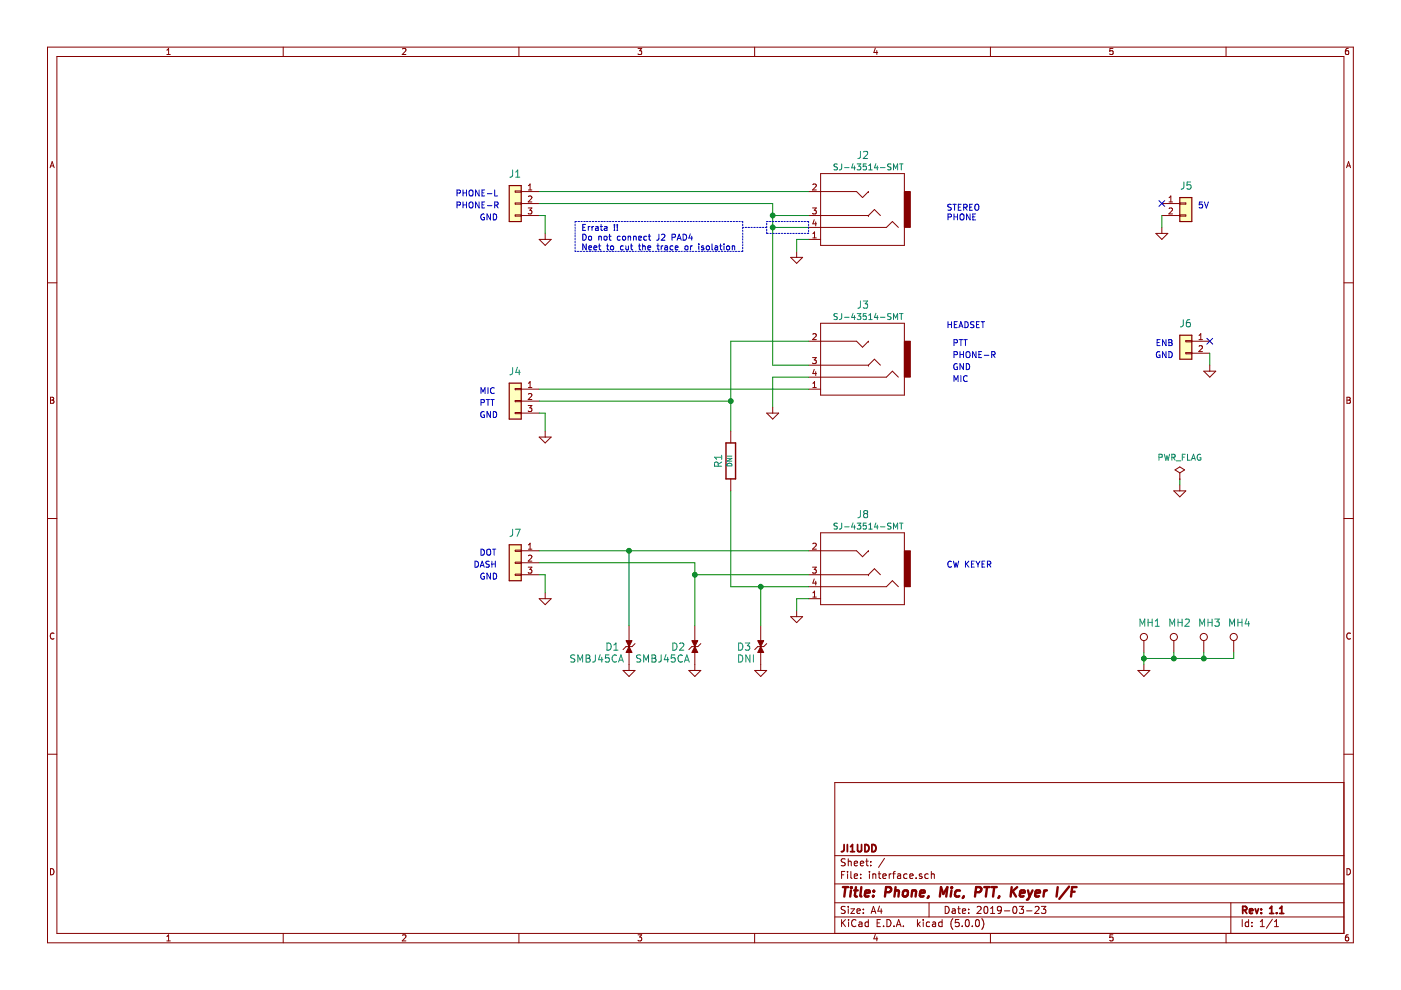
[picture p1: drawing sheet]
EESchema Schematic File Version 4
EELAYER 26 0
EELAYER END
$Descr A4 11693 8268
encoding utf-8
Sheet 1 1
Title "Phone, Mic, PTT, Keyer I/F"
Date "2019-03-23"
Rev "1.1"
Comp "JI1UDD"
Comment1 ""
Comment2 ""
Comment3 ""
Comment4 ""
$EndDescr
Text Notes 10000 1750 0    50   ~ 0
5V
$Comp
L Connector_Generic:Conn_01x02 J5
U 1 1
P 9900 1700
F 0 "J5" H 9850 1850 60  0000 L CNN
F 1 "Conn_01x02" H 9980 1601 50  0001 L CNN
F 2 "SDR-3:PinHeader_1x02_P2.54mm_Vertical" H 10450 1500 39  0001 C CNN
F 3 "~" H 9900 1700 50  0001 C CNN
	1    9900 1700
	1    0    0    -1  
$EndComp
$Comp
L Connector:TestPoint MH1
U 1 1
P 9550 5450
F 0 "MH1" H 9500 5700 60  0000 L CNN
F 1 "TestPoint" H 9608 5479 60  0001 L CNN
F 2 "SDR-3:m3" H 9450 5800 60  0001 L CNN
F 3 "~" H 9750 5450 50  0001 C CNN
	1    9550 5450
	1    0    0    -1  
$EndComp
$Comp
L Connector:TestPoint MH2
U 1 1
P 9800 5450
F 0 "MH2" H 9750 5700 60  0000 L CNN
F 1 "TestPoint" H 9858 5479 60  0001 L CNN
F 2 "SDR-3:m3" H 9700 5800 60  0001 L CNN
F 3 "~" H 10000 5450 50  0001 C CNN
	1    9800 5450
	1    0    0    -1  
$EndComp
$Comp
L Connector:TestPoint MH3
U 1 1
P 10050 5450
F 0 "MH3" H 10000 5700 60  0000 L CNN
F 1 "TestPoint" H 10108 5479 60  0001 L CNN
F 2 "SDR-3:m3" H 9950 5800 60  0001 L CNN
F 3 "~" H 10250 5450 50  0001 C CNN
	1    10050 5450
	1    0    0    -1  
$EndComp
$Comp
L Connector:TestPoint MH4
U 1 1
P 10300 5450
F 0 "MH4" H 10250 5700 60  0000 L CNN
F 1 "TestPoint" H 10358 5479 60  0001 L CNN
F 2 "SDR-3:m3" H 10200 5800 60  0001 L CNN
F 3 "~" H 10500 5450 50  0001 C CNN
	1    10300 5450
	1    0    0    -1  
$EndComp
$Comp
L power:GND #PWR0101
U 1 1
P 9550 5550
F 0 "#PWR0101" H 9550 5550 30  0001 C CNN
F 1 "GND" H 9550 5480 30  0001 C CNN
F 2 "" H 9550 5550 60  0000 C CNN
F 3 "" H 9550 5550 60  0000 C CNN
	1    9550 5550
	1    0    0    -1  
$EndComp
Wire Wire Line
	9550 5550 9550 5500
Wire Wire Line
	9550 5500 9800 5500
Wire Wire Line
	10300 5500 10300 5450
Connection ~ 9550 5500
Wire Wire Line
	9550 5500 9550 5450
Wire Wire Line
	10050 5450 10050 5500
Connection ~ 10050 5500
Wire Wire Line
	10050 5500 10300 5500
Wire Wire Line
	9800 5450 9800 5500
Connection ~ 9800 5500
Wire Wire Line
	9800 5500 10050 5500
$Comp
L power:GND #PWR0106
U 1 1
P 9700 1900
F 0 "#PWR0106" H 9700 1900 30  0001 C CNN
F 1 "GND" H 9700 1830 30  0001 C CNN
F 2 "" H 9700 1900 60  0000 C CNN
F 3 "" H 9700 1900 60  0000 C CNN
	1    9700 1900
	1    0    0    -1  
$EndComp
Wire Wire Line
	9700 1900 9700 1800
$Comp
L power:GND #PWR0108
U 1 1
P 10100 3050
F 0 "#PWR0108" H 10100 3050 30  0001 C CNN
F 1 "GND" H 10100 2980 30  0001 C CNN
F 2 "" H 10100 3050 60  0000 C CNN
F 3 "" H 10100 3050 60  0000 C CNN
	1    10100 3050
	1    0    0    -1  
$EndComp
$Comp
L Connector_Generic:Conn_01x02 J6
U 1 1
P 9900 2850
F 0 "J6" H 9900 3000 60  0000 C CNN
F 1 "Conn_01x02" H 9980 2751 50  0001 L CNN
F 2 "SDR-3:PinHeader_1x02_P2.54mm_Vertical" H 9900 2300 39  0001 C CNN
F 3 "~" H 9900 2850 50  0001 C CNN
	1    9900 2850
	-1   0    0    -1  
$EndComp
Text Notes 9800 2900 2    50   ~ 0
ENB
Text Notes 9800 3000 2    50   ~ 0
GND
$Comp
L power:GND #PWR09
U 1 1
P 5250 5550
F 0 "#PWR09" H 5250 5550 30  0001 C CNN
F 1 "GND" H 5250 5480 30  0001 C CNN
F 2 "" H 5250 5550 60  0000 C CNN
F 3 "" H 5250 5550 60  0000 C CNN
	1    5250 5550
	1    0    0    -1  
$EndComp
$Comp
L SDR-3:TVSANTI D1
U 1 1
P 5250 5400
F 0 "D1" V 5250 5200 60  0000 L CNN
F 1 "SMBJ45CA" V 5350 4900 60  0000 L CNN
F 2 "SDR-3:smbj18ca" V 5750 5400 39  0001 C CNN
F 3 "" H 5575 5450 60  0000 C CNN
	1    5250 5400
	0    1    1    0   
$EndComp
$Comp
L SDR-3:SJ-43514-SMT J8
U 1 1
P 7200 4750
F 0 "J8" H 7250 4300 60  0000 R CNN
F 1 "SJ-43514-SMT" H 7450 4400 50  0000 R CNN
F 2 "SDR-3:SJ-43514-SMT" H 7600 5150 50  0001 R CNN
F 3 "" H 7350 4550 50  0000 C CNN
	1    7200 4750
	-1   0    0    1   
$EndComp
$Comp
L SDR-3:SJ-43514-SMT J3
U 1 1
P 7200 3000
F 0 "J3" H 7250 2550 60  0000 R CNN
F 1 "SJ-43514-SMT" H 7450 2650 50  0000 R CNN
F 2 "SDR-3:SJ-43514-SMT" H 7600 3400 50  0001 R CNN
F 3 "" H 7350 2800 50  0000 C CNN
	1    7200 3000
	-1   0    0    1   
$EndComp
$Comp
L SDR-3:SJ-43514-SMT J2
U 1 1
P 7200 1750
F 0 "J2" H 7250 1300 60  0000 R CNN
F 1 "SJ-43514-SMT" H 7450 1400 50  0000 R CNN
F 2 "SDR-3:SJ-43514-SMT" H 7600 2150 50  0001 R CNN
F 3 "" H 7350 1550 50  0000 C CNN
	1    7200 1750
	-1   0    0    1   
$EndComp
$Comp
L power:GND #PWR06
U 1 1
P 6650 5100
F 0 "#PWR06" H 6650 5100 30  0001 C CNN
F 1 "GND" H 6650 5030 30  0001 C CNN
F 2 "" H 6650 5100 60  0000 C CNN
F 3 "" H 6650 5100 60  0000 C CNN
	1    6650 5100
	1    0    0    -1  
$EndComp
Wire Wire Line
	6750 5000 6650 5000
Wire Wire Line
	6650 5000 6650 5100
$Comp
L power:GND #PWR07
U 1 1
P 5800 5550
F 0 "#PWR07" H 5800 5550 30  0001 C CNN
F 1 "GND" H 5800 5480 30  0001 C CNN
F 2 "" H 5800 5550 60  0000 C CNN
F 3 "" H 5800 5550 60  0000 C CNN
	1    5800 5550
	1    0    0    -1  
$EndComp
$Comp
L SDR-3:TVSANTI D2
U 1 1
P 5800 5400
F 0 "D2" V 5800 5200 60  0000 L CNN
F 1 "SMBJ45CA" V 5900 4900 60  0000 L CNN
F 2 "SDR-3:smbj18ca" V 6300 5400 39  0001 C CNN
F 3 "" H 6125 5450 60  0000 C CNN
	1    5800 5400
	0    1    1    0   
$EndComp
$Comp
L power:GND #PWR08
U 1 1
P 6350 5550
F 0 "#PWR08" H 6350 5550 30  0001 C CNN
F 1 "GND" H 6350 5480 30  0001 C CNN
F 2 "" H 6350 5550 60  0000 C CNN
F 3 "" H 6350 5550 60  0000 C CNN
	1    6350 5550
	1    0    0    -1  
$EndComp
$Comp
L SDR-3:TVSANTI D3
U 1 1
P 6350 5400
F 0 "D3" V 6350 5200 60  0000 L CNN
F 1 "DNI" V 6450 5200 60  0000 L CNN
F 2 "SDR-3:smbj18ca" V 6850 5400 39  0001 C CNN
F 3 "" H 6675 5450 60  0000 C CNN
	1    6350 5400
	0    1    1    0   
$EndComp
Wire Wire Line
	6750 4900 6350 4900
Wire Wire Line
	6350 4900 6350 5225
Wire Wire Line
	6750 4800 5800 4800
Wire Wire Line
	5800 4800 5800 5225
Wire Wire Line
	6750 4600 5250 4600
Wire Wire Line
	5250 4600 5250 5225
$Comp
L Connector_Generic:Conn_01x03 J7
U 1 1
P 4300 4700
F 0 "J7" H 4300 4950 60  0000 C CNN
F 1 "Conn_01x03" H 4220 5016 50  0001 C CNN
F 2 "SDR-3:PinHeader_1x03_P2.54mm_Vertical" H 4220 4925 50  0001 C CNN
F 3 "~" H 4300 4700 50  0001 C CNN
	1    4300 4700
	-1   0    0    -1  
$EndComp
Text Notes 4000 4650 0    50   ~ 0
DOT
Text Notes 3950 4750 0    50   ~ 0
DASH
Text Notes 4000 4850 0    50   ~ 0
GND
Wire Wire Line
	5250 4600 4500 4600
Connection ~ 5250 4600
Wire Wire Line
	5800 4800 5800 4700
Wire Wire Line
	5800 4700 4500 4700
Connection ~ 5800 4800
$Comp
L power:GND #PWR05
U 1 1
P 4550 4950
F 0 "#PWR05" H 4550 4950 30  0001 C CNN
F 1 "GND" H 4550 4880 30  0001 C CNN
F 2 "" H 4550 4950 60  0000 C CNN
F 3 "" H 4550 4950 60  0000 C CNN
	1    4550 4950
	1    0    0    -1  
$EndComp
Wire Wire Line
	4500 4800 4550 4800
Wire Wire Line
	4550 4800 4550 4950
Text Notes 7900 4750 0    50   ~ 0
CW KEYER
$Comp
L Connector_Generic:Conn_01x03 J1
U 1 1
P 4300 1700
F 0 "J1" H 4300 1950 60  0000 C CNN
F 1 "Conn_01x03" H 4220 2016 50  0001 C CNN
F 2 "SDR-3:PinHeader_1x03_P2.54mm_Vertical" H 4220 1925 50  0001 C CNN
F 3 "~" H 4300 1700 50  0001 C CNN
	1    4300 1700
	-1   0    0    -1  
$EndComp
$Comp
L Connector_Generic:Conn_01x03 J4
U 1 1
P 4300 3350
F 0 "J4" H 4300 3600 60  0000 C CNN
F 1 "Conn_01x03" H 4220 3666 50  0001 C CNN
F 2 "SDR-3:PinHeader_1x03_P2.54mm_Vertical" H 4220 3575 50  0001 C CNN
F 3 "~" H 4300 3350 50  0001 C CNN
	1    4300 3350
	-1   0    0    -1  
$EndComp
Text Notes 3800 1650 0    50   ~ 0
PHONE-L
Text Notes 3800 1750 0    50   ~ 0
PHONE-R
Text Notes 4000 1850 0    50   ~ 0
GND
Text Notes 7900 1850 0    50   ~ 0
STEREO\nPHONE
Wire Wire Line
	6750 1600 4500 1600
Wire Wire Line
	6750 1800 6450 1800
Wire Wire Line
	6450 1800 6450 1700
Wire Wire Line
	6450 1700 4500 1700
Wire Wire Line
	6750 1900 6450 1900
Wire Wire Line
	6450 1900 6450 1800
Connection ~ 6450 1800
$Comp
L power:GND #PWR02
U 1 1
P 6650 2100
F 0 "#PWR02" H 6650 2100 30  0001 C CNN
F 1 "GND" H 6650 2030 30  0001 C CNN
F 2 "" H 6650 2100 60  0000 C CNN
F 3 "" H 6650 2100 60  0000 C CNN
	1    6650 2100
	1    0    0    -1  
$EndComp
Wire Wire Line
	6750 2000 6650 2000
Wire Wire Line
	6650 2000 6650 2100
$Comp
L power:GND #PWR03
U 1 1
P 6450 3400
F 0 "#PWR03" H 6450 3400 30  0001 C CNN
F 1 "GND" H 6450 3330 30  0001 C CNN
F 2 "" H 6450 3400 60  0000 C CNN
F 3 "" H 6450 3400 60  0000 C CNN
	1    6450 3400
	1    0    0    -1  
$EndComp
Wire Wire Line
	6750 3150 6450 3150
Wire Wire Line
	6450 3150 6450 3400
Text Notes 7950 2900 0    50   ~ 0
PTT
Text Notes 7950 3000 0    50   ~ 0
PHONE-R
Text Notes 7950 3100 0    50   ~ 0
GND
Text Notes 7950 3200 0    50   ~ 0
MIC
Text Notes 4000 3300 0    50   ~ 0
MIC
Text Notes 4000 3500 0    50   ~ 0
GND
Text Notes 4000 3400 0    50   ~ 0
PTT
$Comp
L power:GND #PWR04
U 1 1
P 4550 3600
F 0 "#PWR04" H 4550 3600 30  0001 C CNN
F 1 "GND" H 4550 3530 30  0001 C CNN
F 2 "" H 4550 3600 60  0000 C CNN
F 3 "" H 4550 3600 60  0000 C CNN
	1    4550 3600
	1    0    0    -1  
$EndComp
Wire Wire Line
	4500 3450 4550 3450
Wire Wire Line
	4550 3450 4550 3600
$Comp
L power:GND #PWR01
U 1 1
P 4550 1950
F 0 "#PWR01" H 4550 1950 30  0001 C CNN
F 1 "GND" H 4550 1880 30  0001 C CNN
F 2 "" H 4550 1950 60  0000 C CNN
F 3 "" H 4550 1950 60  0000 C CNN
	1    4550 1950
	1    0    0    -1  
$EndComp
Wire Wire Line
	4500 1800 4550 1800
Wire Wire Line
	4550 1800 4550 1950
Wire Wire Line
	6750 3250 4500 3250
Wire Wire Line
	6750 3050 6450 3050
Wire Wire Line
	6450 3050 6450 1900
Connection ~ 6450 1900
Wire Wire Line
	4500 3350 6100 3350
Wire Wire Line
	6100 3350 6100 2850
Wire Wire Line
	6100 2850 6750 2850
$Comp
L SDR-3:R R1
U 1 1
P 6100 3850
F 0 "R1" V 6200 3850 60  0000 C CNN
F 1 "DNI" V 6107 3851 40  0000 C CNN
F 2 "SDR-3:SM0603" V 6030 3850 39  0001 C CNN
F 3 "" H 6100 3850 30  0000 C CNN
	1    6100 3850
	-1   0    0    1   
$EndComp
Wire Wire Line
	6100 3600 6100 3350
Connection ~ 6100 3350
Wire Wire Line
	6350 4900 6100 4900
Wire Wire Line
	6100 4900 6100 4100
Connection ~ 6350 4900
Wire Wire Line
	10100 2950 10100 3050
NoConn ~ 9700 1700
NoConn ~ 10100 2850
$Comp
L power:GND #PWR0102
U 1 1
P 9850 4050
F 0 "#PWR0102" H 9850 4050 30  0001 C CNN
F 1 "GND" H 9850 3980 30  0001 C CNN
F 2 "" H 9850 4050 60  0000 C CNN
F 3 "" H 9850 4050 60  0000 C CNN
	1    9850 4050
	1    0    0    -1  
$EndComp
Wire Wire Line
	9850 4000 9850 4050
$Comp
L power:PWR_FLAG #FLG014
U 1 1
P 9850 4000
F 0 "#FLG014" H 9850 4095 50  0001 C CNN
F 1 "PWR_FLAG" H 9850 4180 50  0000 C CNN
F 2 "" H 9850 4000 50  0000 C CNN
F 3 "" H 9850 4000 50  0000 C CNN
	1    9850 4000
	1    0    0    -1  
$EndComp
Text Notes 4850 2100 0    50   ~ 0
Errata !!\nDo not connect J2 PAD4\nNeet to cut the trace or isolation
Wire Notes Line
	6400 1900 6200 1900
Wire Notes Line
	6200 1850 6200 2100
Wire Notes Line
	6200 2100 4800 2100
Wire Notes Line
	4800 2100 4800 1850
Wire Notes Line
	4800 1850 6200 1850
Wire Notes Line
	6400 1850 6750 1850
Wire Notes Line
	6750 1850 6750 1950
Wire Notes Line
	6750 1950 6400 1950
Wire Notes Line
	6400 1950 6400 1850
Text Notes 7900 2750 0    50   ~ 0
HEADSET
$EndSCHEMATC
